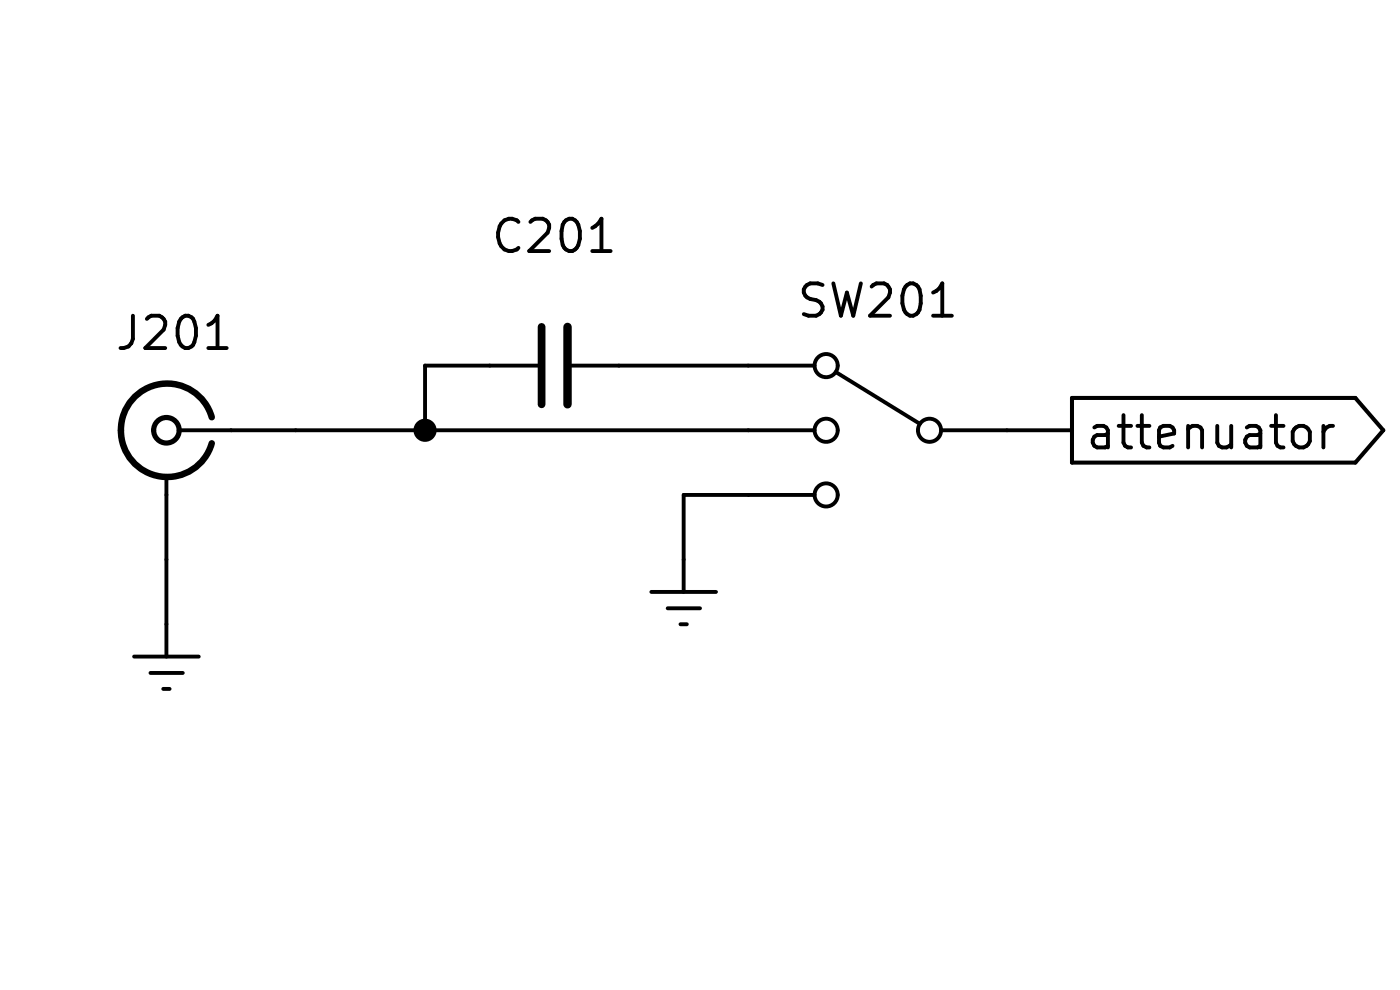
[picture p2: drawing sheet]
(kicad_sch (version 20230121) (generator eeschema)

 (paper "User" 54.991 25.4)

 (lib_symbols
  (symbol "Connector:Conn_Coaxial" (pin_numbers hide) (pin_names (offset 1.016) hide) (in_bom yes) (on_board yes)
   (property "Reference" "J" (at 0.254 3.048 0) (effects (font (size 1.27 1.27))))
   (property "Value" "Conn_Coaxial" (at 2.921 0 90) (effects (font (size 1.27 1.27))))
   (property "Footprint" "" (at 0 0 0) (effects (font (size 1.27 1.27)) hide))
   (property "Datasheet" " ~" (at 0 0 0) (effects (font (size 1.27 1.27)) hide))
   (symbol "Conn_Coaxial_0_1"
    (arc (start -1.778 -0.508) (mid 0.2311 -1.8066) (end 1.778 0) (stroke (width 0.254) (type default)) (fill (type none)))
    (polyline (pts (xy -2.54 0) (xy -0.508 0)) (stroke (width 0) (type default)) (fill (type none)))
    (polyline (pts (xy 0 -2.54) (xy 0 -1.778)) (stroke (width 0) (type default)) (fill (type none)))
    (circle (center 0 0) (radius 0.508) (stroke (width 0.2032) (type default)) (fill (type none)))
    (arc (start 1.778 0) (mid 0.2099 1.8101) (end -1.778 0.508) (stroke (width 0.254) (type default)) (fill (type none))))
   (symbol "Conn_Coaxial_1_1"
    (pin passive line (at -5.08 0 0) (length 2.54) (name "In" (effects (font (size 1.27 1.27)))) (number "1" (effects (font (size 1.27 1.27)))))
    (pin passive line (at 0 -5.08 90) (length 2.54) (name "Ext" (effects (font (size 1.27 1.27)))) (number "2" (effects (font (size 1.27 1.27)))))))
  (symbol "Device:C_Small" (pin_numbers hide) (pin_names (offset 0.254) hide) (in_bom yes) (on_board yes)
   (property "Reference" "C" (at 0.254 1.778 0) (effects (font (size 1.27 1.27)) (justify left)))
   (property "Value" "C_Small" (at 0.254 -2.032 0) (effects (font (size 1.27 1.27)) (justify left)))
   (property "Footprint" "" (at 0 0 0) (effects (font (size 1.27 1.27)) hide))
   (property "Datasheet" "~" (at 0 0 0) (effects (font (size 1.27 1.27)) hide))
   (symbol "C_Small_0_1"
    (polyline (pts (xy -1.524 -0.508) (xy 1.524 -0.508)) (stroke (width 0.3302) (type default)) (fill (type none)))
    (polyline (pts (xy -1.524 0.508) (xy 1.524 0.508)) (stroke (width 0.3048) (type default)) (fill (type none))))
   (symbol "C_Small_1_1"
    (pin passive line (at 0 2.54 270) (length 2.032) (name "~" (effects (font (size 1.27 1.27)))) (number "1" (effects (font (size 1.27 1.27)))))
    (pin passive line (at 0 -2.54 90) (length 2.032) (name "~" (effects (font (size 1.27 1.27)))) (number "2" (effects (font (size 1.27 1.27)))))))
  (symbol "Switch:SW_SP3T" (pin_numbers hide) (pin_names (offset 0) hide) (in_bom yes) (on_board yes)
   (property "Reference" "SW" (at 0 5.08 0) (effects (font (size 1.27 1.27))))
   (property "Value" "SW_SP3T" (at 0 -5.08 0) (effects (font (size 1.27 1.27))))
   (property "Footprint" "" (at -15.875 4.445 0) (effects (font (size 1.27 1.27)) hide))
   (property "Datasheet" "~" (at -15.875 4.445 0) (effects (font (size 1.27 1.27)) hide))
   (symbol "SW_SP3T_0_1"
    (circle (center -2.032 0) (radius 0.4572) (stroke (width 0) (type default)) (fill (type none)))
    (polyline (pts (xy -1.651 0.254) (xy 1.651 2.286)) (stroke (width 0) (type default)) (fill (type none)))
    (circle (center 2.032 -2.54) (radius 0.4572) (stroke (width 0) (type default)) (fill (type none)))
    (circle (center 2.032 0) (radius 0.4572) (stroke (width 0) (type default)) (fill (type none)))
    (circle (center 2.032 2.54) (radius 0.4572) (stroke (width 0) (type default)) (fill (type none))))
   (symbol "SW_SP3T_1_1"
    (pin passive line (at 5.08 2.54 180) (length 2.54) (name "1" (effects (font (size 1.27 1.27)))) (number "1" (effects (font (size 1.27 1.27)))))
    (pin passive line (at 5.08 0 180) (length 2.54) (name "2" (effects (font (size 1.27 1.27)))) (number "2" (effects (font (size 1.27 1.27)))))
    (pin passive line (at -5.08 0 0) (length 2.54) (name "3" (effects (font (size 1.27 1.27)))) (number "3" (effects (font (size 1.27 1.27)))))
    (pin passive line (at 5.08 -2.54 180) (length 2.54) (name "4" (effects (font (size 1.27 1.27)))) (number "4" (effects (font (size 1.27 1.27)))))))
  (symbol "power:Earth" (power) (pin_names (offset 0)) (in_bom yes) (on_board yes)
   (property "Reference" "#PWR" (at 0 -6.35 0) (effects (font (size 1.27 1.27)) hide))
   (property "Value" "Earth" (at 0 -3.81 0) (effects (font (size 1.27 1.27)) hide))
   (property "Footprint" "" (at 0 0 0) (effects (font (size 1.27 1.27)) hide))
   (property "Datasheet" "~" (at 0 0 0) (effects (font (size 1.27 1.27)) hide))
   (symbol "Earth_0_1"
    (polyline (pts (xy -0.635 -1.905) (xy 0.635 -1.905)) (stroke (width 0) (type default)) (fill (type none)))
    (polyline (pts (xy -0.127 -2.54) (xy 0.127 -2.54)) (stroke (width 0) (type default)) (fill (type none)))
    (polyline (pts (xy 0 -1.27) (xy 0 0)) (stroke (width 0) (type default)) (fill (type none)))
    (polyline (pts (xy 1.27 -1.27) (xy -1.27 -1.27)) (stroke (width 0) (type default)) (fill (type none))))
   (symbol "Earth_1_1"
    (pin power_in line (at 0 0 270) (length 0) hide (name "Earth" (effects (font (size 1.27 1.27)))) (number "1" (effects (font (size 1.27 1.27))))))))

 (junction (at 15.24 10.16) (diameter 0) (color 0 0 0 0))

 (wire (pts (xy 10.16 10.16) (xy 15.24 10.16)) (stroke (width 0) (type default)))
 (wire (pts (xy 38.1 10.16) (xy 40.64 10.16)) (stroke (width 0) (type default)))
 (wire (pts (xy 25.4 15.24) (xy 25.4 12.7)) (stroke (width 0) (type default)))
 (wire (pts (xy 15.24 10.16) (xy 27.94 10.16)) (stroke (width 0) (type default)))
 (wire (pts (xy 25.4 12.7) (xy 27.94 12.7)) (stroke (width 0) (type default)))
 (wire (pts (xy 15.24 7.62) (xy 15.24 10.16)) (stroke (width 0) (type default)))
 (wire (pts (xy 5.08 15.24) (xy 5.08 17.78)) (stroke (width 0) (type default)))
 (wire (pts (xy 22.86 7.62) (xy 27.94 7.62)) (stroke (width 0) (type default)))
 (wire (pts (xy 15.24 7.62) (xy 17.78 7.62)) (stroke (width 0) (type default)))

 (global_label "attenuator" (shape output) (at 40.64 10.16 0) (fields_autoplaced) (effects (font (size 1.27 1.27)) (justify left))
  (property "Intersheetrefs" "${INTERSHEET_REFS}" (at 53.4221 10.16 0) (effects (font (size 1.27 1.27)) (justify left) hide)))

 (symbol (lib_id "Switch:SW_SP3T") (at 33.02 10.16 0) (mirror y) (unit 1) (in_bom yes) (on_board yes) (dnp no)
  (property "Reference" "SW201" (at 33.02 5.08 0) (effects (font (size 1.27 1.27))))
  (property "Value" "SW_SP3T" (at 33.02 5.08 0) (effects (font (size 1.27 1.27)) hide))
  (property "Footprint" "" (at 48.895 5.715 0) (effects (font (size 1.27 1.27)) hide))
  (property "Datasheet" "~" (at 48.895 5.715 0) (effects (font (size 1.27 1.27)) hide)) (pin "1") (pin "2") (pin "3") (pin "4")
  (instances (project "KiCad-DoscSource" (path "" (reference "SW201") (unit 1)) (path "" (reference "SW2") (unit 1)))))

 (symbol (lib_id "power:Earth") (at 5.08 17.78 0) (unit 1) (in_bom yes) (on_board yes) (dnp no) (fields_autoplaced)
  (property "Reference" "#PWR0201" (at 5.08 24.13 0) (effects (font (size 1.27 1.27)) hide))
  (property "Value" "Earth" (at 5.08 21.59 0) (effects (font (size 1.27 1.27)) hide))
  (property "Footprint" "" (at 5.08 17.78 0) (effects (font (size 1.27 1.27)) hide))
  (property "Datasheet" "~" (at 5.08 17.78 0) (effects (font (size 1.27 1.27)) hide)) (pin "1")
  (instances (project "KiCad-DoscSource" (path "" (reference "#PWR0201") (unit 1)) (path "" (reference "#PWR04") (unit 1)))))

 (symbol (lib_id "Device:C_Small") (at 20.32 7.62 90) (unit 1) (in_bom yes) (on_board yes) (dnp no)
  (property "Reference" "C201" (at 20.32 2.54 90) (effects (font (size 1.27 1.27))))
  (property "Value" "C" (at 20.32 2.54 90) (effects (font (size 1.27 1.27)) hide))
  (property "Footprint" "" (at 20.32 7.62 0) (effects (font (size 1.27 1.27)) hide))
  (property "Datasheet" "~" (at 20.32 7.62 0) (effects (font (size 1.27 1.27)) hide)) (pin "1") (pin "2")
  (instances (project "KiCad-DoscSource" (path "" (reference "C201") (unit 1)) (path "" (reference "C2") (unit 1)))))

 (symbol (lib_id "Connector:Conn_Coaxial") (at 5.08 10.16 0) (mirror y) (unit 1) (in_bom yes) (on_board yes) (dnp no)
  (property "Reference" "J201" (at 5.3974 6.35 0) (effects (font (size 1.27 1.27))))
  (property "Value" "Conn_Coaxial" (at 5.3974 6.35 0) (effects (font (size 1.27 1.27)) hide))
  (property "Footprint" "" (at 5.08 10.16 0) (effects (font (size 1.27 1.27)) hide))
  (property "Datasheet" " ~" (at 5.08 10.16 0) (effects (font (size 1.27 1.27)) hide)) (pin "1") (pin "2")
  (instances (project "KiCad-DoscSource" (path "" (reference "J201") (unit 1)) (path "" (reference "J2") (unit 1)))))

 (symbol (lib_id "power:Earth") (at 25.4 15.24 0) (unit 1) (in_bom yes) (on_board yes) (dnp no) (fields_autoplaced)
  (property "Reference" "#PWR0202" (at 25.4 21.59 0) (effects (font (size 1.27 1.27)) hide))
  (property "Value" "Earth" (at 25.4 19.05 0) (effects (font (size 1.27 1.27)) hide))
  (property "Footprint" "" (at 25.4 15.24 0) (effects (font (size 1.27 1.27)) hide))
  (property "Datasheet" "~" (at 25.4 15.24 0) (effects (font (size 1.27 1.27)) hide)) (pin "1")
  (instances (project "KiCad-DoscSource" (path "" (reference "#PWR0202") (unit 1)) (path "" (reference "#PWR03") (unit 1))))))
